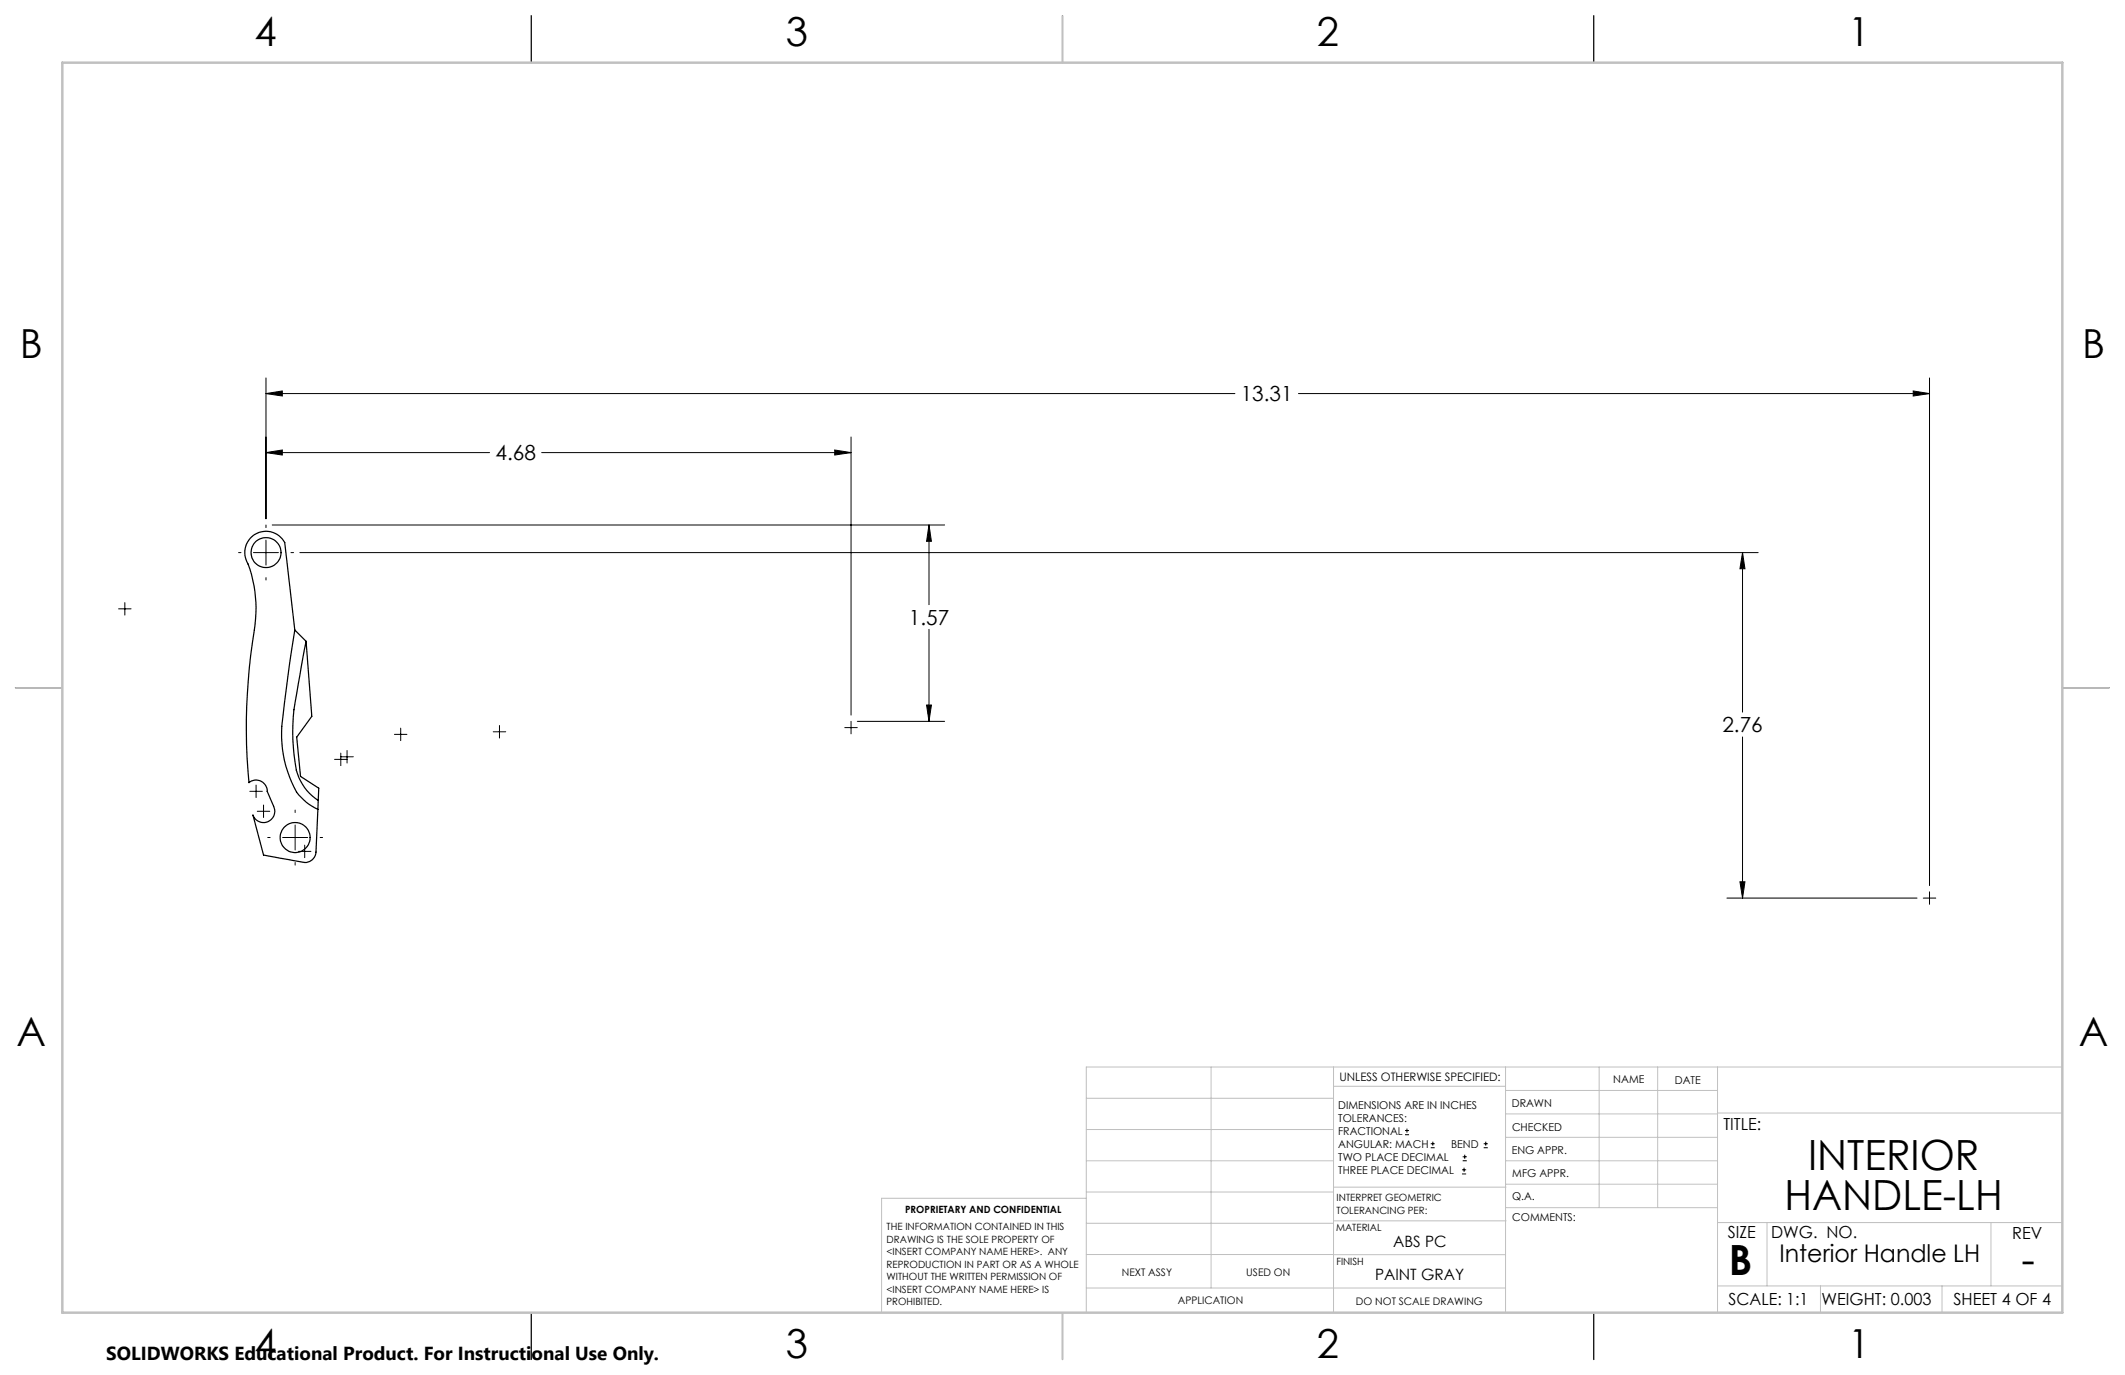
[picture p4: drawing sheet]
<svg xmlns="http://www.w3.org/2000/svg" width="432mm" height="279mm" viewBox="0 0 432 279" stroke-linecap="round" stroke-linejoin="round" font-family="sans-serif">
<g fill="none" stroke="#000" stroke-width=".25">
<path d="M108 3.2v9.5M215.9 3.2v9.5M323.8 3.2v9.5M3.1 139.7h9.6M59.9 128l-2-17.8a4.3 4.3 0 0 0-6-1.6 4.3 4.3 0 0 0-1.5 6 28.5 28.5 0 0 1 .9 16 119.5 119.5 0 0 0-.7 28.4 2.25 2.25 0 0 1 2.4-.3 2.25 2.25 0 0 1 1.3 2.1l1.3 3a2.29 2.29 0 0 1-1.1 3.2 2.29 2.29 0 0 1-3.1-1.4l2.2 8.1 7.3 1.4a2.35 2.35 0 0 0 3.2-1.3l.1-.7 .4-8.6M59.9 128l-2.1 14.7a33.6 33.6 0 0 0-.5 8.4 22.9 22.9 0 0 0 3.4 10.4l1.5 1.5 2.4 1.5M59.9 128l2.3 2.3M62.2 130.3l-1 5.2a76.5 76.5 0 0 0-1.7 13.3l.3 4.7a12 12 0 0 0 2.1 6.5l1 1.2 1.8 1.5M62.2 130.3l1.2 15.3-3.1 4.2 .8 8 3.7 2.4-.1 2.5M419.1 139.7h9.5M64.7 162.7l-.1 1.8M108 266.7v9.6"/>
<path d="M215.9 266.7v9.6M323.8 266.7v9.6"/>
<circle cx="54.1" cy="112.3" r="3.1"/>
<circle cx="60" cy="170.2" r="3"/>
</g>
<g fill="none" stroke="#000" stroke-width=".2">
<path d="M54 80l3.4-.6v1.1zM54 76.8v28.6M54 80h196.9M263.8 80h128.3M388.8 79.4l3.3 .6-3.3 .5zM392.1 76.8v103.2M54 92l3.4-.6v1.1zM54 92h45.5M110.1 92h62.8M169.6 91.4l3.3 .6-3.3 .5zM172.9 88.8v56.5M48.5 112.3h.5"/>
<path d="M51.5 112.3h5.1M54 106.7v.5M54 109.7v5.1M54 117.4v.5M55.3 106.7h136.6M59.1 112.3h.6M60.9 112.3h296.4M188.8 106.7l.5 3.3h-1zM188.8 106.7v16.2M354.1 112.3l.5 3.3h-1zM354.1 112.3v32.4M24.1 123.7h2.5"/>
<path d="M25.4 122.4v2.6M188.8 127.9v18.7M52 159.5v2.6M68 154.3h2.5M69.3 153.8h2.5M69.3 153v2.6M70.5 152.5v2.5M80.2 149.2h2.5M81.4 148v2.5M100.2 148.7h2.6M101.5 147.4v2.6M171.7 147.8h2.5"/>
<path d="M172.9 146.6v2.5M174.2 146.6h17.7M188.3 143.3h1l-.5 3.3zM354.1 149.8v32.7M50.8 160.8h2.5M52.3 164.9h2.5M53.6 163.6v2.5M54.4 170.2h.5M57.4 170.2h5.1M60 164.6v.5M60 167.6v5.1M60 175.3v.5"/>
<path d="M60.6 173h2.6M61.9 171.7v2.6M65.1 170.2h.4M353.6 179.2h1l-.5 3.3zM350.9 182.5h38.6M390.8 182.5h2.5M392.1 181.2v2.6M285.5 230.6h.8M285.5 229.7h.8M285.9 229.3v.9M290.7 233.2h.8M290.7 232.4h.8"/>
<path d="M291.1 232v.8M297.1 238.5h.8M297.1 237.7h.8M297.2 235.9h.9M297.2 235.1h.9M297.5 237.3v.8M297.6 234.6v.9M301.5 233.2h.8M301.5 232.4h.8M301.9 232v.8"/>
</g>
<g fill="none" stroke="#c0c0c0" stroke-width=".2">
<path d="M246.1 216.8v44.9M271 216.8v49.9M305.9 216.8v49.9M324.9 216.8v28.6M336.8 216.8v28.6M349 216.8v49.9M419.1 216.8h-198.4v49.9M220.7 235.9h50.3M220.7 229.5h50.3M220.7 223.2h50.3M271 220.7h34.9M305.9 231.1h43.1"/>
<path d="M305.9 226.3h43.1M305.9 221.6h43.1M305.9 235.9h43.1M349 226.2h70.1M220.7 248.6h50.3M220.7 242.2h50.3M220.7 254.9h50.3M220.7 243.5h-41.6v23.2M271 255h34.9M271 248.1h35M271 241.2h35M305.9 240.6h43.1"/>
<path d="M306 245.4h43M349 248.4h70.1M359.1 248.4v12.9M404.6 248.4v12.9M220.7 261.7h85.2M349 261.3h70.1M369.9 261.3v5.4M394.6 261.3v5.4"/>
</g>
<path d="M215.9 3.2v9.5M3.1 139.7h9.6M419.1 139.7h9.5M215.9 266.7v9.6" fill="none" stroke="#c0c0c0" stroke-width=".25"/>
<path d="M12.7 12.7h406.4v254h-406.4z" fill="none" stroke="#c0c0c0" stroke-width=".5"/>
<path d="M54 92l3.4-.6v1.1zM169.6 91.4l3.3 .6-3.3 .5zM188.8 106.7l.5 3.3h-1zM188.3 143.3h1l-.5 3.3zM54 80l3.4-.6v1.1zM388.8 79.4l3.3 .6-3.3 .5zM354.1 112.3l.5 3.3h-1zM353.6 179.2h1l-.5 3.3z" fill="#000"/>
<g font-size="8.5">
<text x="367.4" y="237.7">INTERIOR</text>
<text x="362.6" y="245.8">HANDLE-LH</text>
<text x="351.3" y="259">B</text>
<text x="410.8" y="258.9">-</text>
</g>
<g font-size="8.1">
<text x="51.7" y="9.3">4</text>
<text x="159.7" y="9.3">3</text>
<text x="267.6" y="9.3">2</text>
<text x="375.6" y="9.3">1</text>
<text x="4" y="72.8">B</text>
<text x="423.1" y="72.8">B</text>
<text x="3.3" y="212.5">A</text>
<text x="422.4" y="212.5">A</text>
<text x="51.7" y="276">4</text>
<text x="159.7" y="276">3</text>
<text x="267.6" y="276">2</text>
<text x="375.6" y="276">1</text>
</g>
<text font-size="4.9" x="361.6" y="256.5">Interior Handle LH</text>
<g font-size="4.2">
<text x="252.1" y="81.5">13.31</text>
<text x="100.7" y="93.5">4.68</text>
<text x="184.7" y="127">1.57</text>
<text x="350" y="148.8">2.76</text>
</g>
<text font-size="3.8" x="21.6" y="276.3">SOLIDWORKS Educational Product. For Instructional Use Only.</text>
<g font-size="3.4">
<text x="350.2" y="229.5">TITLE:</text>
<text x="351.1" y="251.6">SIZE</text>
<text x="359.9" y="251.6">DWG. NO.</text>
<text x="408.9" y="251.7">REV</text>
<text x="351.2" y="265.2">SCALE: 1:1</text>
<text x="370.1" y="265.3">WEIGHT: 0.003</text>
<text x="396.9" y="265.2">SHEET 4 OF 4</text>
</g>
<g font-size="3.2">
<text x="283.1" y="253.3">ABS PC</text>
<text x="279.4" y="260.1">PAINT GRAY</text>
</g>
<text font-size="2.4" x="272.2" y="219.7">UNLESS OTHERWISE SPECIFIED:</text>
<g font-size="2.2">
<text x="327.8" y="220.1">NAME</text>
<text x="340.3" y="220.2">DATE</text>
<text x="271.9" y="225.3">DIMENSIONS ARE IN INCHES</text>
<text x="271.9" y="227.9">TOLERANCES:</text>
<text x="307.2" y="224.9">DRAWN</text>
<text x="271.9" y="230.6">FRACTIONAL</text>
<text x="271.9" y="233.2">ANGULAR: MACH</text>
<text x="294.9" y="233.2">BEND</text>
<text x="307.3" y="229.8">CHECKED</text>
<text x="271.9" y="235.9">TWO PLACE DECIMAL</text>
<text x="271.9" y="238.5">THREE PLACE DECIMAL</text>
<text x="307.2" y="234.5">ENG APPR.</text>
<text x="307.3" y="239.2">MFG APPR.</text>
<text x="307.3" y="243.9">Q.A.</text>
<text x="307.3" y="248.1">COMMENTS:</text>
</g>
<g font-size="2.1">
<text x="227.9" y="259.2">NEXT ASSY</text>
<text x="253.3" y="259.2">USED ON</text>
<text x="239.3" y="265">APPLICATION</text>
<text x="275.5" y="265.1">DO NOT SCALE DRAWING</text>
</g>
<g font-size="2">
<text x="271.6" y="244.1">INTERPRET GEOMETRIC</text>
<text x="180.2" y="250">THE INFORMATION CONTAINED IN THIS</text>
<text x="183.9" y="246.4">PROPRIETARY AND CONFIDENTIAL</text>
<text x="271.5" y="250.2">MATERIAL</text>
<text x="271.6" y="246.6">TOLERANCING PER:</text>
<text x="180.2" y="252.5">DRAWING IS THE SOLE PROPERTY OF</text>
<text x="180.2" y="255.1">&lt;INSERT COMPANY NAME HERE&gt;. ANY</text>
<text x="180.2" y="257.6">REPRODUCTION IN PART OR AS A WHOLE</text>
<text x="271.5" y="257">FINISH</text>
<text x="180.2" y="260.1">WITHOUT THE WRITTEN PERMISSION OF</text>
<text x="180.2" y="262.6">&lt;INSERT COMPANY NAME HERE&gt; IS</text>
<text x="180.2" y="265.2">PROHIBITED.</text>
</g>
</svg>
